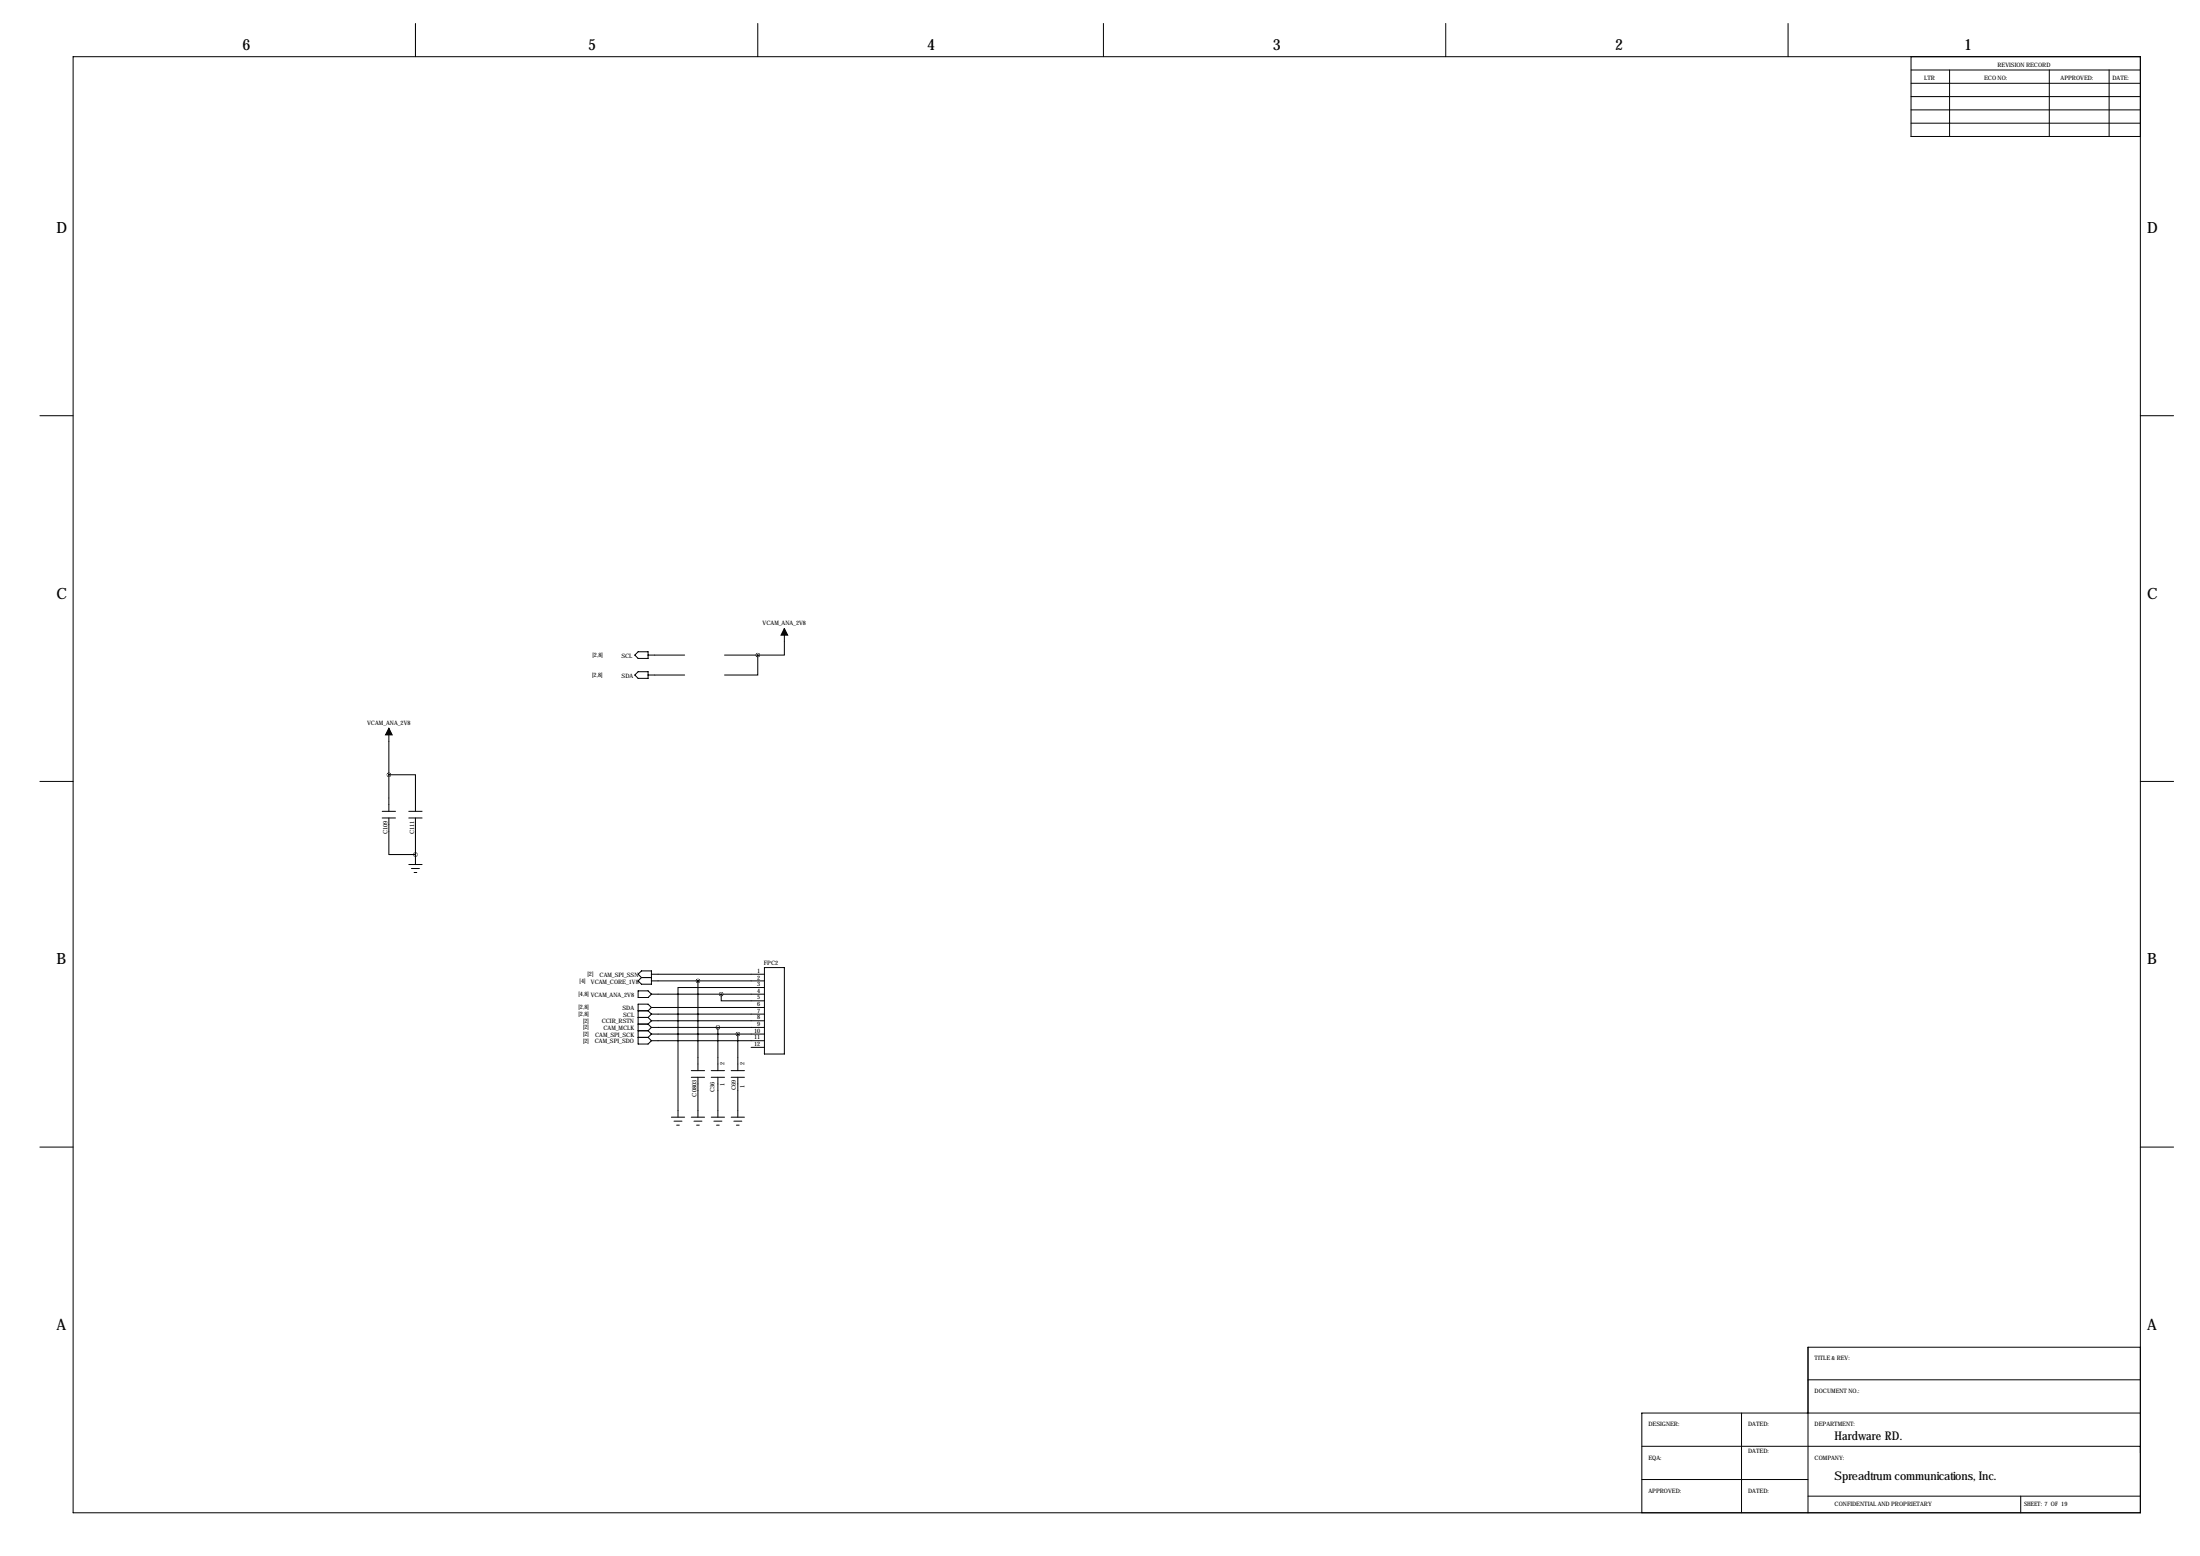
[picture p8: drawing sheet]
<svg xmlns="http://www.w3.org/2000/svg" width="841mm" height="594mm" viewBox="0 0 841 594" stroke-linecap="round" stroke-linejoin="round" font-family="sans-serif">
<g fill="none" stroke="#000" stroke-width=".38">
<path d="M158.7 9v12.7M289.6 9v12.7M421.6 9v12.7M552.4 9v12.7M683.3 9v12.7M27.9 21.7h790v556.2h-790zM730.2 36.9h87.7M730.2 21.7v30.4h87.7M730.2 31.8h87.7M730.2 26.7h87.7M745 26.7v25.4M783.1 26.7v25.4"/>
<path d="M805.9 26.7v25.4M730.2 47.1h87.7M730.2 42h87.7M15.2 158.8h12.7M817.9 158.8h12.7M242.6 250.3l1.2-1.3h3.8v2.5h-3.8zM242.6 257.9l1.2-1.3h3.8v2.6h-3.8zM247.6 250.3h14M247.6 257.9h14M276.9 250.3h12.7M289.6 250.3v7.6h-12.7M299.7 240.1v10.2h-10.1"/>
<path d="M148.6 278.2v31.8M15.2 298.5h12.7M148.6 296h10.1v14M817.9 298.5h12.7M146 312.5h5.1M146 310h5.1M148.6 312.5v14h10.1M156.2 312.5h5.1M156.2 310h5.1M158.7 312.5v17.8M156.2 330.3h5.1M157.2 331.8h3.1"/>
<path d="M158.2 333.3h1.1M243.8 372.2l1.3-1.3h3.8v5.1h-3.8l-1.3-1.3 1.3-1.2zM243.8 378.5h3.8l1.3 1.3-1.3 1.3h-3.8zM245.1 373.5h3.8M248.9 372.2h43.2M248.9 374.7h43.2M248.9 379.8h43.2M266.7 374.7v34.3M275.6 379.8v2.5h16.5M292.1 377.3h-33v49.5M292.1 369.6h7.6v33.1h-7.6zM243.8 386.2h3.8"/>
<path d="M243.8 388.7h3.8M243.8 391.2h3.8M243.8 393.8h3.8M243.8 396.3h3.8M247.6 386.2l1.3 1.2M247.6 388.7l1.3 1.3M247.6 391.2l1.3 1.3M247.6 393.8l1.3 1.2M247.6 396.3l1.3 1.3M248.9 384.9h43.2M248.9 387.4h43.2M248.9 390h43.2"/>
<path d="M248.9 392.5h43.2M248.9 395h43.2M248.9 397.6h43.2M248.9 384.9l-1.3-1.3h-3.8v15.3h3.8l1.3-1.3M248.9 384.9l-1.3 1.3M248.9 387.4l-1.3 1.3M248.9 390l-1.3 1.2M248.9 392.5l-1.3 1.3M248.9 395l-1.3 1.3M274.3 392.5v16.5M281.9 395v14M264.2 411.6h5"/>
<path d="M264.2 409h5M266.7 411.6v15.2M271.8 411.6h5.1M271.8 409h5.1M274.3 411.6v15.2M279.4 411.6h5.1M279.4 409h5.1M281.9 411.6v15.2M287 400.1h5.1M15.2 438.2h12.7M256.5 426.8h5.1M257.6 428.3h3"/>
<path d="M258.6 429.8h1M264.2 426.8h5M265.2 428.3h3M266.2 429.8h1M271.8 426.8h5.1M272.8 428.3h3M273.8 429.8h1M279.4 426.8h5.1M280.4 428.3h3.1M281.4 429.8h1M817.9 438.2h12.7M817.9 514.7h-127v63.2"/>
<path d="M665.5 539.8v38.1M690.9 527.1h127M817.9 539.8h-190.5v38.1M627.4 552.5h63.2M690.9 552.5h127M627.4 565.2h63.5M690.9 571.6h127M772.2 571.6v6.3"/>
</g>
<path d="M299.7 240.1l1.3 2.5h-2.6zM148.6 278.2l1.3 2.5h-2.6z" fill="#000" stroke="#000" stroke-width=".38"/>
<path d="M158.7 326.5a.06 .06 0 0 0 .1 0 .06 .06 0 0 0-.1 0zM148.5 296a.05 .05 0 0 0 .1 0 .05 .05 0 0 0-.1 0zM289.5 250.3a.05 .05 0 0 0 .1 0 .05 .05 0 0 0-.1 0zM275.5 379.8a.05 .05 0 0 0 .1 0 .05 .05 0 0 0-.1 0zM274.3 392.5a.05 .05 0 0 0 .1 0 .05 .05 0 0 0-.1 0zM281.9 395a.05 .05 0 0 0 .1 0 .05 .05 0 0 0-.1 0zM266.6 374.7a.1 .1 0 0 0 .2 0 .1 .1 0 0 0-.2 0z" fill="#000" stroke="#000" stroke-width="1.5"/>
<g font-size="5.9">
<text x="92.7" y="19.1">6</text>
<text x="224.8" y="19.1">5</text>
<text x="354.3" y="19.1">4</text>
<text x="486.4" y="19.1">3</text>
<text x="617.2" y="19.1">2</text>
<text x="750.6" y="19.1">1</text>
<text x="21.6" y="89">D</text>
<text x="820.4" y="89">D</text>
<text x="21.6" y="228.7">C</text>
<text x="820.4" y="228.7">C</text>
<text x="21.6" y="368.4">B</text>
<text x="820.4" y="368.4">B</text>
<text x="21.6" y="508.1">A</text>
<text x="820.4" y="508.1">A</text>
</g>
<g font-size="4.6">
<text x="701" y="550">Hardware RD.</text>
<text x="701" y="565.2">Spreadtrum communications, Inc.</text>
</g>
<g font-size="2.3">
<text x="763.3" y="25.5">REVISION RECORD</text>
<text x="735.3" y="30.6">LTR</text>
<text x="758.2" y="30.6">ECO NO:</text>
<text x="787.4" y="30.6">APPROVED:</text>
<text x="807.2" y="30.6">DATE:</text>
<text x="291.4" y="238.8">VCAM_ANA_2V8</text>
<text x="226.4" y="250.9">[2,8]</text>
<text x="237.4" y="251.3">SCL</text>
<text x="226.3" y="258.6">[2,8]</text>
<text x="237.5" y="259">SDA</text>
<text x="140.3" y="276.9">VCAM_ANA_2V8</text>
<text x="148.1" y="318.6" transform="rotate(-90 148.1 318.6)">C109</text>
<text x="158.2" y="318.6" transform="rotate(-90 158.2 318.6)">C111</text>
<text x="289.4" y="371.7">1</text>
<text x="291.9" y="368.6">FPC2</text>
<text x="221.5" y="375.5">[4]</text>
<text x="224.5" y="373">[2]</text>
<text x="225.8" y="375.7">VCAM_CORE_1V8</text>
<text x="229.1" y="373.2">CAM_SPI_SSN</text>
<text x="289.4" y="374.2">2</text>
<text x="289.4" y="376.8">3</text>
<text x="221.1" y="380.6">[4,8] VCAM_ANA_2V8</text>
<text x="289.4" y="379.3">4</text>
<text x="289.4" y="381.8">5</text>
<text x="221.1" y="385.7">[2,8]</text>
<text x="221.1" y="388.2">[2,8]</text>
<text x="237.8" y="385.9">SDA</text>
<text x="238.1" y="388.4">SCL</text>
<text x="289.4" y="384.4">6</text>
<text x="289.4" y="386.9">7</text>
<text x="289.4" y="389.5">8</text>
<text x="222.8" y="390.7">[2]</text>
<text x="222.8" y="393.3">[2]</text>
<text x="222.8" y="395.8">[2]</text>
<text x="229.9" y="391">CCIR_RSTN</text>
<text x="230.6" y="393.5">CAM_MCLK</text>
<text x="288.2" y="394.5">10</text>
<text x="289.4" y="392">9</text>
<text x="222.8" y="398.4">[2]</text>
<text x="227.3" y="398.6">CAM_SPI_SDO</text>
<text x="227.4" y="396.1">CAM_SPI_SCK</text>
<text x="288.2" y="397.1">11</text>
<text x="288.2" y="399.6">12</text>
<text x="276.9" y="406.7" transform="rotate(-90 276.9 406.7)">2</text>
<text x="284.5" y="406.7" transform="rotate(-90 284.5 406.7)">2</text>
<text x="266.2" y="418.9" transform="rotate(-90 266.2 418.9)">C0803</text>
<text x="273" y="417.3" transform="rotate(-90 273 417.3)">C36</text>
<text x="276.9" y="415" transform="rotate(-90 276.9 415)">1</text>
<text x="281.2" y="416.5" transform="rotate(-90 281.2 416.5)">C69</text>
<text x="284.5" y="415.5" transform="rotate(-90 284.5 415.5)">1</text>
<text x="693.4" y="519.5">TITLE &amp; REV:</text>
<text x="693.4" y="532.2">DOCUMENT NO.:</text>
<text x="629.9" y="544.9">DESIGNER:</text>
<text x="668" y="544.9">DATED:</text>
<text x="693.4" y="544.9">DEPARTMENT:</text>
<text x="629.9" y="557.6">EQA:</text>
<text x="668" y="555.1">DATED:</text>
<text x="693.4" y="557.6">COMPANY:</text>
<text x="629.9" y="570.3">APPROVED:</text>
<text x="668" y="570.3">DATED:</text>
<text x="701" y="575.4">CONFIDENTIAL AND PROPRIETARY</text>
<text x="773.4" y="575.4">SHEET: 7 OF 19</text>
</g>
</svg>
